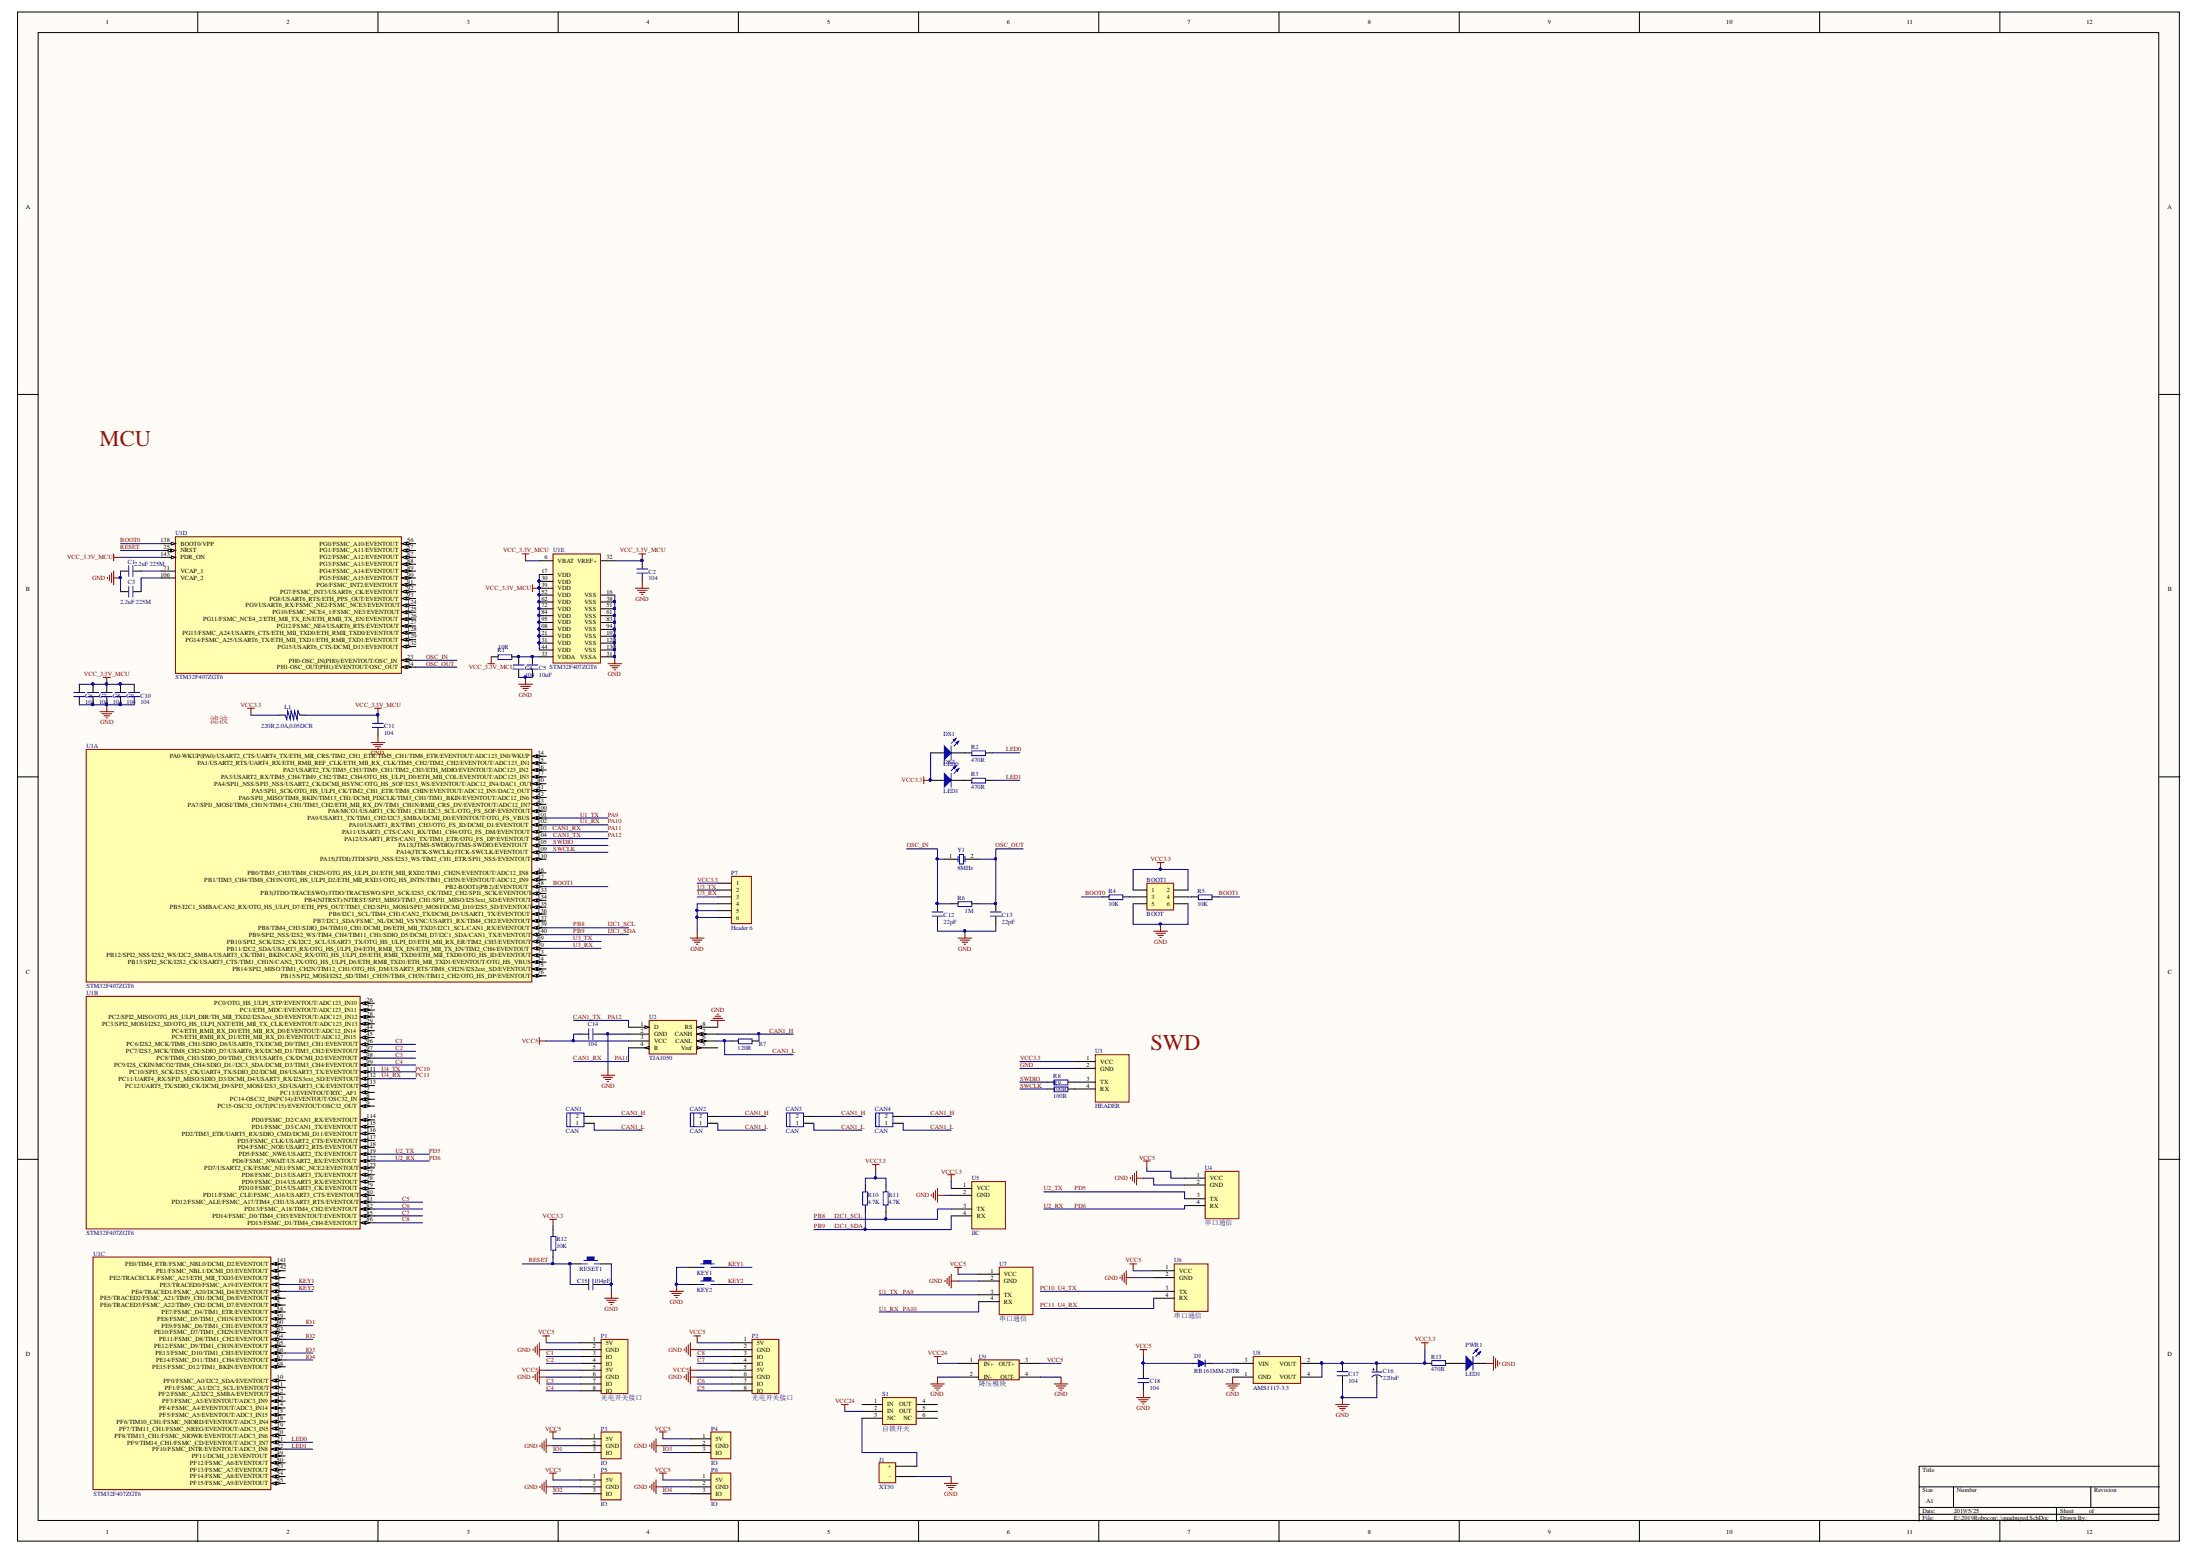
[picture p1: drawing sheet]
# Altium project quadruped.PrjPCB
1 sheet, 63 parts. Net scope: global (net labels, ports and power ports of the same name join across sheets).
Board file: quadruped.PcbDoc

## Sheet quadruped.SchDoc
size A1

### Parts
BOOT1  BOOT  [HDR2X3]
C1  2.2uF 225M  [0603C]
C2  104  [0603C]
C3  2.2uF 225M  [0603C]
C4  104  [0603C]
C5  10uF  [0603C]
C6  104  [0603C]
C7  104  [0603C]
C8  104  [0603C]
C9  104  [0603C]
C10  104  [0603C]
C11  104  [0603C]
C12  22pF  [0603C]
C13  22pF  [0603C]
C14  104  [0603C]
C15  104pF  [C0603]
C16  220uF  [C3528]
C17  104  [0603C]
C18  104  [0603C]
CAN1  CAN  [KF3.81直针-2P]
CAN2  CAN  [KF3.81直针-2P]
CAN3  CAN  [KF3.81直针-2P]
CAN4  CAN  [KF3.81直针-2P]
D1  RB161MM-20TR  [LC-SOD-123F]
DS1  LED0  [0603_LED]
DS2  LED1  [0603_LED]
J1  XT30  [POWER_PAD]
KEY1  KEY0  [KEY_M]  (value not drawn)
KEY2  KEY0  [KEY_M]  (value not drawn)
L1  220R,2.0A,0.05DCR  [0603_L]
P1  光电开关接口  [KF3.81直针-8P]
P2  光电开关接口  [KF3.81直针-8P]
P3  IO  [KF3.81直针-3P]
P4  IO  [KF3.81直针-3P]
P5  IO  [KF3.81直针-3P]
P6  IO  [KF3.81直针-3P]
P7  Header 6  [HDR1X6]
PWR1  LED1  [0603_LED]
R1  10R  [0603R]
R2  470R  [0603R]
R3  470R  [0603R]
R4  10K  [R0603]
R5  10K  [R0603]
R6  1M  [0603R]
R7  120R  [0603R]
R8  100R  [0603R]
R9  100R  [0603R]
R10  4.7K  [0603R]
R11  4.7K  [0603R]
R12  10K  [R0603]
R13  470R  [0603R]
RESET1  KEY_M  [KEY_4]  (value not drawn)
S1  自锁开关  [自锁开关5.8*5.8]
U1  STM32F407ZGT6  [LQFP144]  (parts A,B,C,D,E of 5)
U2  TJA1050  [SOP8]
U3  HEADER  [XH2.54-4]
U4  串口通信  [XH2.54-4]
U5  IIC  [XH2.54-4]
U6  串口通信  [XH2.54-4]
U7  串口通信  [XH2.54-4]
U8  AMS1117-3.3  [SOT223]
U9  降压模块  [MP1584N DC-DC]
Y1  8MHz  [XTAL_US]

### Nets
GND: BOOT1.5 BOOT1.6 C1.1 C2.1 C3.2 C4.1 C5.1 C6.1 C7.1 C8.1 C9.1 C10.1 C11.1 C12.1 C13.1 C14.2 C15.1 C16.2(GND) C17.1 C18.1 J1.0(-) KEY1.1 KEY2.1 P1.2(GND) P1.6(GND) P2.2(GND) P2.6(GND) P3.2(GND) P4.2(GND) P5.2(GND) P6.2(GND) P7.4 P7.5 P7.6 PWR1.2(K) RESET1.2 U1.16(VSS) U1.31(VSSA) U1.38(VSS) U1.51(VSS) U1.61(VSS) U1.83(VSS) U1.94(VSS) U1.107(VSS) U1.120(VSS) U1.130(VSS) U2.2(GND) U2.8(RS) U3.2(GND) U4.2(GND) U5.2(GND) U6.2(GND) U7.2(GND) U8.1(GND) U9.2(IN-) U9.4(OUT-)
VCC3.3: BOOT1.1 BOOT1.2 C16.1(VCC) C17.2 DS1.1(A) DS2.1(A) L1.2 P7.1 R10.2 R11.2 R12.2 R13.2 U3.1(VCC) U5.1(VCC) U8.2(VOUT) U8.4(VOUT)
VCC5: C14.1 C18.2 D1.1 P1.1(5V) P1.5(5V) P2.1(5V) P2.5(5V) P3.1(5V) P4.1(5V) P5.1(5V) P6.1(5V) U2.3(VCC) U4.1(VCC) U6.1(VCC) U7.1(VCC) U9.3(OUT+)
VCC24: S1.2(IN) U9.1(IN+)
VCC_3.3V_MCU: C2.2 C6.2 C7.2 C8.2 C9.2 C10.2 C11.2 L1.1 R1.1 U1.6(VBAT) U1.17(VDD) U1.30(VDD) U1.32(VREF+) U1.39(VDD) U1.52(VDD) U1.62(VDD) U1.72(VDD) U1.84(VDD) U1.95(VDD) U1.108(VDD) U1.121(VDD) U1.131(VDD) U1.143(PDR_ON) U1.144(VDD)
BOOT0: R4.1 U1.138(BOOT0/VPP)
BOOT1: R5.2 U1.48(PB2-BOOT1(PB2)/EVENTOUT)
C1: P1.3(IO) U1.96(PC6/I2S2_MCK/TIM8_CH1/SDIO_D6/USART6_TX/DCMI_D0/TIM3_CH1/EVENTOUT)
C2: P1.4(IO) U1.97(PC7/I2S3_MCK/TIM8_CH2/SDIO_D7/USART6_RX/DCMI_D1/TIM3_CH2/EVENTOUT)
C3: P1.7(IO) U1.98(PC8/TIM8_CH3/SDIO_D0/TIM3_CH3/USART6_CK/DCMI_D2/EVENTOUT)
C4: P1.8(IO) U1.99(PC9/I2S_CKIN/MCO2/TIM8_CH4/SDIO_D1//I2C3_SDA/DCMI_D3/TIM3_CH4/EVENTOUT)
C5: P2.8(IO) U1.81(PD12/FSMC_ALE/FSMC_A17/TIM4_CH1/USART3_RTS/EVENTOUT)
C6: P2.7(IO) U1.82(PD13/FSMC_A18/TIM4_CH2/EVENTOUT)
C7: P2.4(IO) U1.85(PD14/FSMC_D0/TIM4_CH3/EVENTOUT/EVENTOUT)
C8: P2.3(IO) U1.86(PD15/FSMC_D1/TIM4_CH4/EVENTOUT)
CAN1_H: CAN1.2 CAN2.2 CAN3.2 CAN4.2 R7.2 U2.7(CANH)
CAN1_L: CAN1.1 CAN2.1 CAN3.1 CAN4.1 R7.1 U2.6(CANL)
CAN1_RX: U1.103(PA11/USART1_CTS/CAN1_RX/TIM1_CH4/OTG_FS_DM/EVENTOUT) U2.4(R)  [also labelled PA11]
CAN1_TX: U1.104(PA12/USART1_RTS/CAN1_TX/TIM1_ETR/OTG_FS_DP/EVENTOUT) U2.1(D)  [also labelled PA12]
I2C1_SCL: R11.1 U1.139(PB8/TIM4_CH3/SDIO_D4/TIM10_CH1/DCMI_D6/ETH_MII_TXD3/I2C1_SCL/CAN1_RX/EVENTOUT) U5.3(TX)  [also labelled PB8]
I2C1_SDA: R10.1 U1.140(PB9/SPI2_NSS/I2S2_WS/TIM4_CH4/TIM11_CH1/SDIO_D5/DCMI_D7/I2C1_SDA/CAN1_TX/EVENTOUT) U5.4(RX)  [also labelled PB9]
IO1: P3.3(IO) U1.60(PE9/FSMC_D6/TIM1_CH1/EVENTOUT)
IO2: P5.3(IO) U1.64(PE11/FSMC_D8/TIM1_CH2/EVENTOUT)
IO3: P4.3(IO) U1.66(PE13/FSMC_D10/TIM1_CH3/EVENTOUT)
IO4: P6.3(IO) U1.67(PE14/FSMC_D11/TIM1_CH4/EVENTOUT)
KEY1: KEY1.2 U1.2(PE3/TRACED0/FSMC_A19/EVENTOUT)
KEY2: KEY2.2 U1.3(PE4/TRACED1/FSMC_A20/DCMI_D4/EVENTOUT)
LED0: R2.2 U1.21(PF9/TIM14_CH1/FSMC_CD/EVENTOUT/ADC3_IN7)
LED1: R3.2 U1.22(PF10/FSMC_INTR/EVENTOUT/ADC3_IN8)
OSC_IN: C12.2 R6.1 U1.23(PH0-OSC_IN(PH0)/EVENTOUT/OSC_IN) Y1.1(OSC1)
OSC_OUT: C13.2 R6.2 U1.24(PH1-OSC_OUT(PH1)/EVENTOUT/OSC_OUT) Y1.2(OSC2)
PA9: U1.101(PA9/USART1_TX/TIM1_CH2/I2C3_SMBA/DCMI_D0/EVENTOUT/OTG_FS_VBUS) U7.3(TX)  [also labelled U1_TX]
PA10: U1.102(PA10/USART1_RX/TIM1_CH3/OTG_FS_ID/DCMI_D1/EVENTOUT) U7.4(RX)  [also labelled U1_RX]
PC10: U1.111(PC10/SPI3_SCK/I2S3_CK/UART4_TX/SDIO_D2/DCMI_D8/USART3_TX/EVENTOUT) U6.3(TX)  [also labelled U4_TX]
PC11: U1.112(PC11/UART4_RX/SPI3_MISO/SDIO_D3/DCMI_D4/USART3_RX/I2S3ext_SD/EVENTOUT) U6.4(RX)  [also labelled U4_RX]
PD5: U1.119(PD5/FSMC_NWE/USART2_TX/EVENTOUT) U4.3(TX)  [also labelled U2_TX]
PD6: U1.122(PD6/FSMC_NWAIT/USART2_RX/EVENTOUT) U4.4(RX)  [also labelled U2_RX]
RESET: C15.2 R12.1 RESET1.1 U1.25(NRST)
SWCLK: R9.1 U1.109(PA14(JTCK-SWCLK)/JTCK-SWCLK/EVENTOUT)
SWDIO: R8.1 U1.105(PA13(JTMS-SWDIO)/JTMS-SWDIO/EVENTOUT)
U3_RX: P7.3 U1.70(PB11/I2C2_SDA/USART3_RX/OTG_HS_ULPI_D4/ETH_RMII_TX_EN/ETH_MII_TX_EN/TIM2_CH4/EVENTOUT)
U3_TX: P7.2 U1.69(PB10/SPI2_SCK/I2S2_CK/I2C2_SCL/USART3_TX/OTG_HS_ULPI_D3/ETH_MII_RX_ER/TIM2_CH3/EVENTOUT)
NetBOOT1_3: BOOT1.3 R4.2
NetBOOT1_4: BOOT1.4 R5.1
NetC1_2: C1.2 U1.71(VCAP_1)
NetC3_1: C3.1 U1.106(VCAP_2)
NetC4_2: C4.2 C5.2 R1.2 U1.33(VDDA)
NetD1_2: D1.2 U8.3(VIN)
NetDS1_2: DS1.2(K) R2.1
NetDS2_2: DS2.2(K) R3.1
NetJ1_1: J1.1(+) S1.3(NC)
NetPWR1_1: PWR1.1(A) R13.1
NetR8_2: R8.2 U3.3(TX)
NetR9_2: R9.2 U3.4(RX)

Not connected (* = marked no-connect by the designer): S1 1(IN) 4(OUT) 5(OUT) 6(NC); U1 1(PE2/TRACECLK/FSMC_A23/ETH_MII_TXD3/EVENTOUT) 4(PE5/TRACED2/FSMC_A21/TIM9_CH1/DCMI_D6/EVENTOUT) 5(PE6/TRACED3/FSMC_A22/TIM9_CH2/DCMI_D7/EVENTOUT) 7(PC13/EVENTOUT/RTC_AF1) 8(PC14-OSC32_IN(PC14)/EVENTOUT/OSC32_IN) 9(PC15-OSC32_OUT(PC15)/EVENTOUT/OSC32_OUT) 10(PF0/FSMC_A0/I2C2_SDA/EVENTOUT) 11(PF1/FSMC_A1/I2C2_SCL/EVENTOUT) 12(PF2/FSMC_A2/I2C2_SMBA/EVENTOUT) 13(PF3/FSMC_A3/EVENTOUT/ADC3_IN9) 14(PF4/FSMC_A4/EVENTOUT/ADC3_IN14) 15(PF5/FSMC_A5/EVENTOUT/ADC3_IN15) 18(PF6/TIM10_CH1/FSMC_NIORD/EVENTOUT/ADC3_IN4) 19(PF7/TIM11_CH1/FSMC_NREG/EVENTOUT/ADC3_IN5) 20(PF8/TIM13_CH1/FSMC_NIOWR/EVENTOUT/ADC3_IN6) 26(PC0/OTG_HS_ULPI_STP/EVENTOUT/ADC123_IN10) 27(PC1/ETH_MDC/EVENTOUT/ADC123_IN11) 28(PC2/SPI2_MISO/OTG_HS_ULPI_DIR/TH_MII_TXD2/I2S2ext_SD/EVENTOUT/ADC123_IN12) 29(PC3/SPI2_MOSI/I2S2_SD/OTG_HS_ULPI_NXT/ETH_MII_TX_CLK/EVENTOUT/ADC123_IN13) 34(PA0-WKUP(PA0)/USART2_CTS/UART4_TX/ETH_MII_CRS/TIM2_CH1_ETR/TIM5_CH1/TIM8_ETR/EVENTOUT/ADC123_IN0/WKUP) 35(PA1/USART2_RTS/UART4_RX/ETH_RMII_REF_CLK/ETH_MII_RX_CLK/TIM5_CH2/TIM2_CH2/EVENTOUT/ADC123_IN1) 36(PA2/USART2_TX/TIM5_CH3/TIM9_CH1/TIM2_CH3/ETH_MDIO/EVENTOUT/ADC123_IN2) 37(PA3/USART2_RX/TIM5_CH4/TIM9_CH2/TIM2_CH4/OTG_HS_ULPI_D0/ETH_MII_COL/EVENTOUT/ADC123_IN3) 40(PA4/SPI1_NSS/SPI3_NSS/USART2_CK/DCMI_HSYNC/OTG_HS_SOF/I2S3_WS/EVENTOUT/ADC12_IN4/DAC1_OUT) 41(PA5/SPI1_SCK/OTG_HS_ULPI_CK/TIM2_CH1_ETR/TIM8_CHIN/EVENTOUT/ADC12_IN5/DAC2_OUT) 42(PA6/SPI1_MISO/TIM8_BKIN/TIM13_CH1/DCMI_PIXCLK/TIM3_CH1/TIM1_BKIN/EVENTOUT/ADC12_IN6) 43(PA7/SPI1_MOSI/TIM8_CH1N/TIM14_CH1/TIM3_CH2/ETH_MII_RX_DV/TIM1_CH1N/RMII_CRS_DV/EVENTOUT/ADC12_IN7) 44(PC4/ETH_RMII_RX_D0/ETH_MII_RX_D0/EVENTOUT/ADC12_IN14) 45(PC5/ETH_RMII_RX_D1/ETH_MII_RX_D1/EVENTOUT/ADC12_IN15) 46(PB0/TIM3_CH3/TIM8_CH2N/OTG_HS_ULPI_D1/ETH_MII_RXD2/TIM1_CH2N/EVENTOUT/ADC12_IN8) 47(PB1/TIM3_CH4/TIM8_CH3N/OTG_HS_ULPI_D2/ETH_MII_RXD3/OTG_HS_INTN/TIM1_CH3N/EVENTOUT/ADC12_IN9) 49(PF11/DCMI_12/EVENTOUT) 50(PF12/FSMC_A6/EVENTOUT) 53(PF13/FSMC_A7/EVENTOUT) 54(PF14/FSMC_A8/EVENTOUT) 55(PF15/FSMC_A9/EVENTOUT) 56(PG0/FSMC_A10/EVENTOUT) 57(PG1/FSMC_A11/EVENTOUT) 58(PE7/FSMC_D4/TIM1_ETR/EVENTOUT) 59(PE8/FSMC_D5/TIM1_CH1N/EVENTOUT) 63(PE10/FSMC_D7/TIM1_CH2N/EVENTOUT) 65(PE12/FSMC_D9/TIM1_CH3N/EVENTOUT) 68(PE15/FSMC_D12/TIM1_BKIN/EVENTOUT) 73(PB12/SPI2_NSS/I2S2_WS/I2C2_SMBA/USART3_CK/TIM1_BKIN/CAN2_RX/OTG_HS_ULPI_D5/ETH_RMII_TXD0/ETH_MII_TXD0/OTG_HS_ID/EVENTOUT) 74(PB13/SPI2_SCK/I2S2_CK/USART3_CTS/TIM1_CH1N/CAN2_TX/OTG_HS_ULPI_D6/ETH_RMII_TXD1/ETH_MII_TXD1/EVENTOUT/OTG_HS_VBUS) 75(PB14/SPI2_MISO/TIM1_CH2N/TIM12_CH1/OTG_HS_DM/USART3_RTS/TIM8_CH2N/I2S2ext_SD/EVENTOUT) 76(PB15/SPI2_MOSI/I2S2_SD/TIM1_CH3N/TIM8_CH3N/TIM12_CH2/OTG_HS_DP/EVENTOUT) 77(PD8/FSMC_D13/USART3_TX/EVENTOUT) 78(PD9/FSMC_D14/USART3_RX/EVENTOUT) 79(PD10/FSMC_D15/USART3_CK/EVENTOUT) 80(PD11/FSMC_CLE/FSMC_A16/USART3_CTS/EVENTOUT) 87(PG2/FSMC_A12/EVENTOUT) 88(PG3/FSMC_A13/EVENTOUT) 89(PG4/FSMC_A14/EVENTOUT) 90(PG5/FSMC_A15/EVENTOUT) 91(PG6/FSMC_INT2/EVENTOUT) 92(PG7/FSMC_INT3/USART6_CK/EVENTOUT) 93(PG8/USART6_RTS/ETH_PPS_OUT/EVENTOUT) 100(PA8/MCO1/USART1_CK/TIM1_CH1/I2C3_SCL/OTG_FS_SOF/EVENTOUT) 110(PA15(JTDI)/JTDI/SPI3_NSS/I2S3_WS/TIM2_CH1_ETR/SPI1_NSS/EVENTOUT) 113(PC12/UART5_TX/SDIO_CK/DCMI_D9/SPI3_MOSI/I2S3_SD/USART3_CK/EVENTOUT) 114(PD0/FSMC_D2/CAN1_RX/EVENTOUT) 115(PD1/FSMC_D3/CAN1_TX/EVENTOUT) 116(PD2/TIM3_ETR/UART5_RX/SDIO_CMD/DCMI_D11/EVENTOUT) 117(PD3/FSMC_CLK/USART2_CTS/EVENTOUT) 118(PD4/FSMC_NOE/USART2_RTS/EVENTOUT) 123(PD7/USART2_CK/FSMC_NE1/FSMC_NCE2/EVENTOUT) 124(PG9/USART6_RX/FSMC_NE2/FSMC_NCE3/EVENTOUT) 125(PG10/FSMC_NCE4_1/FSMC_NE3/EVENTOUT) 126(PG11/FSMC_NCE4_2/ETH_MII_TX_EN/ETH_RMII_TX_EN/EVENTOUT) 127(PG12/FSMC_NE4/USART6_RTS/EVENTOUT) 128(PG13/FSMC_A24/USART6_CTS/ETH_MII_TXD0/ETH_RMII_TXD0/EVENTOUT) 129(PG14/FSMC_A25/USART6_TX/ETH_MII_TXD1/ETH_RMII_TXD1/EVENTOUT) 132(PG15/USART6_CTS/DCMI_D13/EVENTOUT) 133(PB3(JTDO/TRACESWO)/JTDO/TRACESWO/SPI3_SCK/I2S3_CK/TIM2_CH2/SPI1_SCK/EVENTOUT) 134(PB4(NJTRST)/NJTRST/SPI3_MISO/TIM3_CH1/SPI1_MISO/I2S3ext_SD/EVENTOUT) 135(PB5/I2C1_SMBA/CAN2_RX/OTG_HS_ULPI_D7/ETH_PPS_OUT/TIM3_CH2/SPI1_MOSI/SPI3_MOSI/DCMI_D10/I2S3_SD/EVENTOUT) 136(PB6/I2C1_SCL/TIM4_CH1/CAN2_TX/DCMI_D5/USART1_TX/EVENTOUT) 137(PB7/I2C1_SDA/FSMC_NL/DCMI_VSYNC/USART1_RX/TIM4_CH2/EVENTOUT) 141(PE0/TIM4_ETR/FSMC_NBL0/DCMI_D2/EVENTOUT) 142(PE1/FSMC_NBL1/DCMI_D3/EVENTOUT); U2 5(Vref)

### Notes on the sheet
- MCU
- 滤波
- SWD
